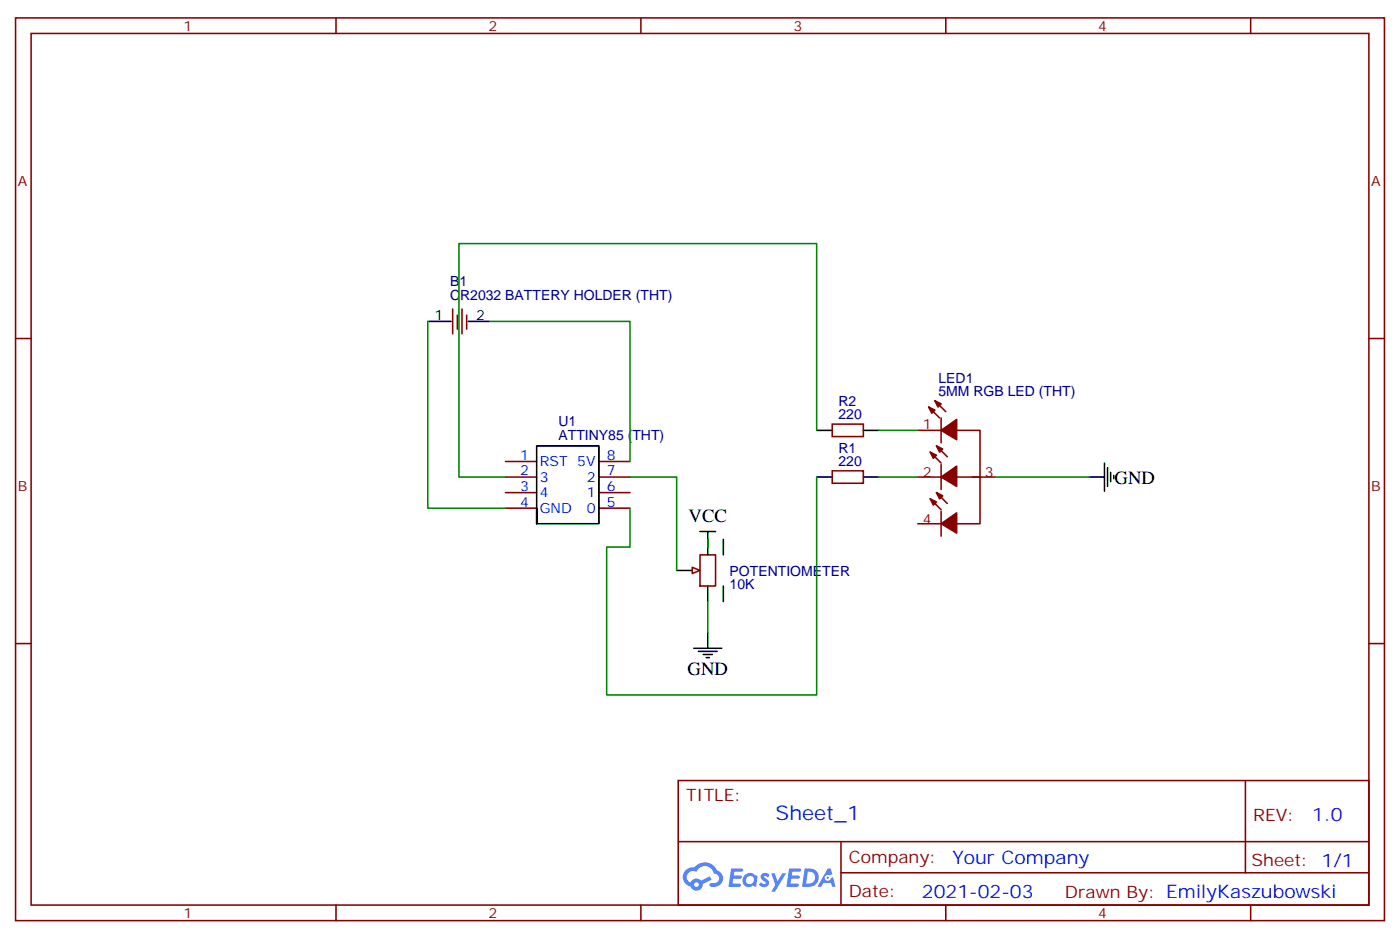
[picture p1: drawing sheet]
<svg xmlns="http://www.w3.org/2000/svg" width="317mm" height="213mm" viewBox="0 0 317 213" stroke-linecap="round" stroke-linejoin="round" font-family="sans-serif">
<g fill="none" stroke="#870000" stroke-width=".35">
<path d="M3.5 4.1h310.5v204.6h-310.5zM7.1 7.6h303.3v197.5h-303.3zM76.2 4.1v3.5M145.3 4.1v3.5M214.5 4.1v3.5M283.6 4.1v3.5M3.5 76.7h3.6M310.4 76.7h3.6M3.5 145.9h3.6M310.4 145.9h3.6M153.8 176.9h156.6v28.2h-156.6zM282.4 176.9v20.9"/>
<path d="M153.8 190.8h156.5M190.7 197.8h119.6M190.7 190.8v14.1M76.2 205.1v3.6M145.3 205.1v3.6M214.5 205.1v3.6M283.6 205.1v3.6"/>
</g>
<g fill="#5487ff">
<path d="M172.8 198.1a1.22 1.22 0 0 1 1.7 .3l-.4 .5a.47 .47 0 0 0-.3-.4 .47 .47 0 0 0-.5 .2v.2a1.55 1.55 0 0 1 1.1 1.5 1.34 1.34 0 0 1-2.3 .1l.5-.5 .7 .4a.29 .29 0 0 0 .4-.3 .29 .29 0 0 0-.3-.3 1.04 1.04 0 0 1-.6-1.7z"/>
<path d="M165.8 196.8h2.1a.43 .43 0 0 1 .5 .1 .43 .43 0 0 1 .1 .5l-.3 .2h-1.7l-.1 .8 1.7 .1a.37 .37 0 0 1 .1 .4 .37 .37 0 0 1-.3 .3h-1.6l-.2 1.1h1.3a.43 .43 0 0 1 .5 .1 .43 .43 0 0 1 .1 .4l-.3 .2h-2.5z"/>
<path d="M179 196.8h2.1a.43 .43 0 0 1 .4 .1 .43 .43 0 0 1 .1 .5l-.3 .2h-1.6l-.1 .8 1.6 .1a.36 .36 0 0 1 .2 .4 .36 .36 0 0 1-.4 .3h-1.6l-.1 1.1h1.3a.43 .43 0 0 1 .4 .1 .43 .43 0 0 1 .1 .4l-.3 .2h-2.4z"/>
<path d="M187.7 196.9h.7l.3 1.2-.6 .3a.69 .69 0 0 0-1 .3 .69 .69 0 0 0 .5 1 .69 .69 0 0 0 .8-.7l.5-.2 .6 2.2h-.8l-.2-.9h-1.8l-.5 .9h-.8z"/>
<path d="M174.9 197.9h.8l.6 1.8 1.1-1.8h.9l-2.6 4.2h-.8l.9-1.5z"/>
<path d="M182.5 196.9l-.6 4.1h1.3a2.11 2.11 0 0 0 2.5-2.1 2.11 2.11 0 0 0-2.5-2zM183.2 197.6a1.39 1.39 0 0 1 1.7 1.4 1.39 1.39 0 0 1-1.8 1.3h-.3z"/>
<path d="M168.8 198.5a1.47 1.47 0 0 0-.1 2.1 1.47 1.47 0 0 0 2.1 .1l.7 .3 .3-2.3-.2-.2-.4-.1a1.49 1.49 0 0 0-2.4 .1zM169.5 198.8a.92 .92 0 0 1 1.5 .6 .92 .92 0 0 1-1.3 1 .9 .9 0 0 1-.2-1.6z"/>
<path d="M155.5 197.2a2.18 2.18 0 0 0 1.1 3.7 1.44 1.44 0 0 0 1.6 1 1.44 1.44 0 0 0 1.2-1.5l2-1-.5-.8-1.9 1a1.47 1.47 0 0 0-2.4 .4 1.39 1.39 0 0 1-.7-1.9 1.39 1.39 0 0 1 2-.5 2.12 2.12 0 0 1 2.2-1.3 2.12 2.12 0 0 1 1.9 1.7 1.07 1.07 0 0 1 1.1 1 1.07 1.07 0 0 1-1 1.2h-.7a.43 .43 0 0 0-.5 .3 .43 .43 0 0 0 .4 .5 1.98 1.98 0 0 0 2.5-1.2 1.98 1.98 0 0 0-1.2-2.5 2.98 2.98 0 0 0-5.1-.7l-1.1 .1zM157.4 200.5a.55 .55 0 0 1 1.1 0 .55 .55 0 0 1-1.1 0z"/>
<circle cx="187.7" cy="199" r=".26"/>
</g>
<path d="M97 72.8h5.3M106.2 72.8h4.9M185.2 97.5h3.5M195.8 97.5h3.5M121.7 115.2v3.5h14.1v-17.6h-14.1v17.6M185.2 108.1h3.5M195.8 108.1h3.5M153.5 129.3h3.5M160.5 122.2v3.6M160.5 132.8v3.5" fill="none" stroke="#000" stroke-width=".35"/>
<g fill="none" stroke="#870000" stroke-width=".35">
<path d="M102.7 70v5.7M103.7 71.4v3.2M104.8 70v5.7M105.8 71.4v3.2M188.7 96.1h7.1v2.9h-7.1zM208.1 97.5h5.3M210.6 92.3l2.5 2.4M212 90.8l2.5 2.5M213.4 94.7v5.7M217 97.5h5.2v21.2h-5.2M114.7 104.6h7M114.7 108.1h7"/>
<path d="M114.7 111.7h7M114.7 115.2h7M135.8 104.6h7.1M135.8 108.1h7.1M135.8 111.7h7.1M135.8 115.2h7.1M188.7 106.7h7.1v2.8h-7.1zM208.1 108.1h5.3M208.1 118.7h5.3M211 102.5l2.4 2.5M211 113.1l2.4 2.4M212.4 101.1l2.4 2.4"/>
<path d="M212.4 111.7l2.4 2.4M213.4 105.3v5.6M213.4 115.9v5.6M217 108.1h8.8M158.7 125.8h3.6v7h-3.6z"/>
</g>
<g fill="#870000" stroke="#870000" stroke-width=".35">
<path d="M210.6 92.3l1.4 .7-.7 .7z"/>
<path d="M212 90.8l1.4 .7-.7 .8z"/>
<path d="M213.4 97.5l3.6-2.4v4.6z"/>
<path d="M211 102.5l1.4 .7-.7 .7z"/>
<path d="M212.4 101.1l1.4 .7-.7 .7z"/>
<path d="M213.4 108.1l3.6-2.4v4.5z"/>
<path d="M211 113.1l1.4 .7-.7 .7z"/>
<path d="M212.4 111.7l1.4 .7-.7 .7z"/>
<path d="M213.4 118.7l3.6-2.5v4.6z"/>
</g>
<path d="M157 128.6l1.7 .7-1.7 .7z" fill="#f0f0f0" stroke="#870000" stroke-width=".35"/>
<g fill="none" stroke="#000" stroke-width=".35">
<path d="M246.9 108.1h3.6M250.5 105v6.3M251.2 106v4.2M251.9 107.1v2.1M252.6 107.8v.7M158.7 120.5h3.6M160.5 120.5v3.5M164 122.2v3.6M164 132.8v3.5M157.3 146.9h6.4M158.4 147.6h4.2M159.5 148.3h2.1"/>
<path d="M160.2 149h.7M160.5 143.4v3.5"/>
</g>
<path d="M97 72.8v42.4h17.7M111.1 72.8h31.8v31.8M185.2 97.5v-42.3h-81.1v52.9h10.6M199.3 97.5h8.8M142.9 108.1h10.6v21.2M185.2 108.1v49.4h-47.6v-33.5h5.3v-8.8M199.3 108.1h8.8M225.8 108.1h21.1M160.5 122.2v1.8M160.5 136.3v7.1" fill="none" stroke="#008700" stroke-width=".35"/>
<text font-size="4.6" fill="#00f" x="175.9" y="185.9">Sheet_1</text>
<g font-size="4.2">
<text x="252.8" y="109.6">GND</text>
<text x="156.2" y="118.4">VCC</text>
<text x="155.9" y="153">GND</text>
</g>
<g font-size="4.2" fill="#00f">
<text x="297.6" y="186.2">1.0</text>
<text x="216" y="195.7">Your Company</text>
<text x="209.1" y="203.5">2021-02-03</text>
</g>
<g font-size="3.9" fill="#800">
<text x="155.6" y="181.5">TITLE:</text>
<text x="284.2" y="186.2">REV:</text>
<text x="192.5" y="195.7">Company:</text>
<text x="283.9" y="196.3">Sheet: 1/1</text>
<text x="192.5" y="203.4">Date:</text>
<text x="241.5" y="203.5">Drawn By: EmilyKaszubowski</text>
</g>
<g font-size="3.2" fill="#800">
<text x="41.6" y="7.1">1</text>
<text x="110.8" y="7.1">2</text>
<text x="179.9" y="7.1">3</text>
<text x="249.1" y="7.1">4</text>
<text x="4.1" y="42.2">A</text>
<text x="311" y="42.2">A</text>
<text x="209.3" y="97.2">1</text>
<text x="4.1" y="111.3">B</text>
<text x="209.3" y="108.1">2</text>
<text x="223.3" y="108.1">3</text>
<text x="311" y="111.3">B</text>
<text x="209.3" y="118.7">4</text>
<text x="41.6" y="208.1">1</text>
<text x="110.8" y="208.1">2</text>
<text x="179.9" y="208.1">3</text>
<text x="249.1" y="208.1">4</text>
</g>
<g font-size="3.2" fill="#000080">
<text x="102.1" y="64.8">B1</text>
<text x="102.1" y="67.9">CR2032 BATTERY HOLDER (THT)</text>
<text x="212.8" y="89.8">5MM RGB LED (THT)</text>
<text x="212.8" y="86.7">LED1</text>
<text x="190.2" y="95.1">220</text>
<text x="190.2" y="92">R2</text>
<text x="126.7" y="99.7">ATTINY85 (THT)</text>
<text x="126.7" y="96.6">U1</text>
<text x="190.2" y="105.7">220</text>
<text x="190.2" y="102.6">R1</text>
<text x="165.5" y="130.5">POTENTIOMETER</text>
<text x="165.5" y="133.5">10K</text>
</g>
<g font-size="3.2">
<text x="98.5" y="72.5">1</text>
<text x="107.9" y="72.5">2</text>
</g>
<g font-size="3.2" fill="#00f">
<text x="117.9" y="104.2">1</text>
<text x="117.9" y="107.8">2</text>
<text x="122.4" y="105.7">RST 5V</text>
<text x="137.6" y="104.2">8</text>
<text x="137.6" y="107.8">7</text>
<text x="117.9" y="111.3">3</text>
<text x="122.4" y="109.2">3</text>
<text x="122.4" y="112.7">4</text>
<text x="133.1" y="109.2">2</text>
<text x="133.1" y="112.7">1</text>
<text x="137.6" y="111.3">6</text>
<text x="117.9" y="114.8">4</text>
<text x="122.4" y="116.2">GND</text>
<text x="133.1" y="116.2">0</text>
<text x="137.6" y="114.8">5</text>
</g>
</svg>
